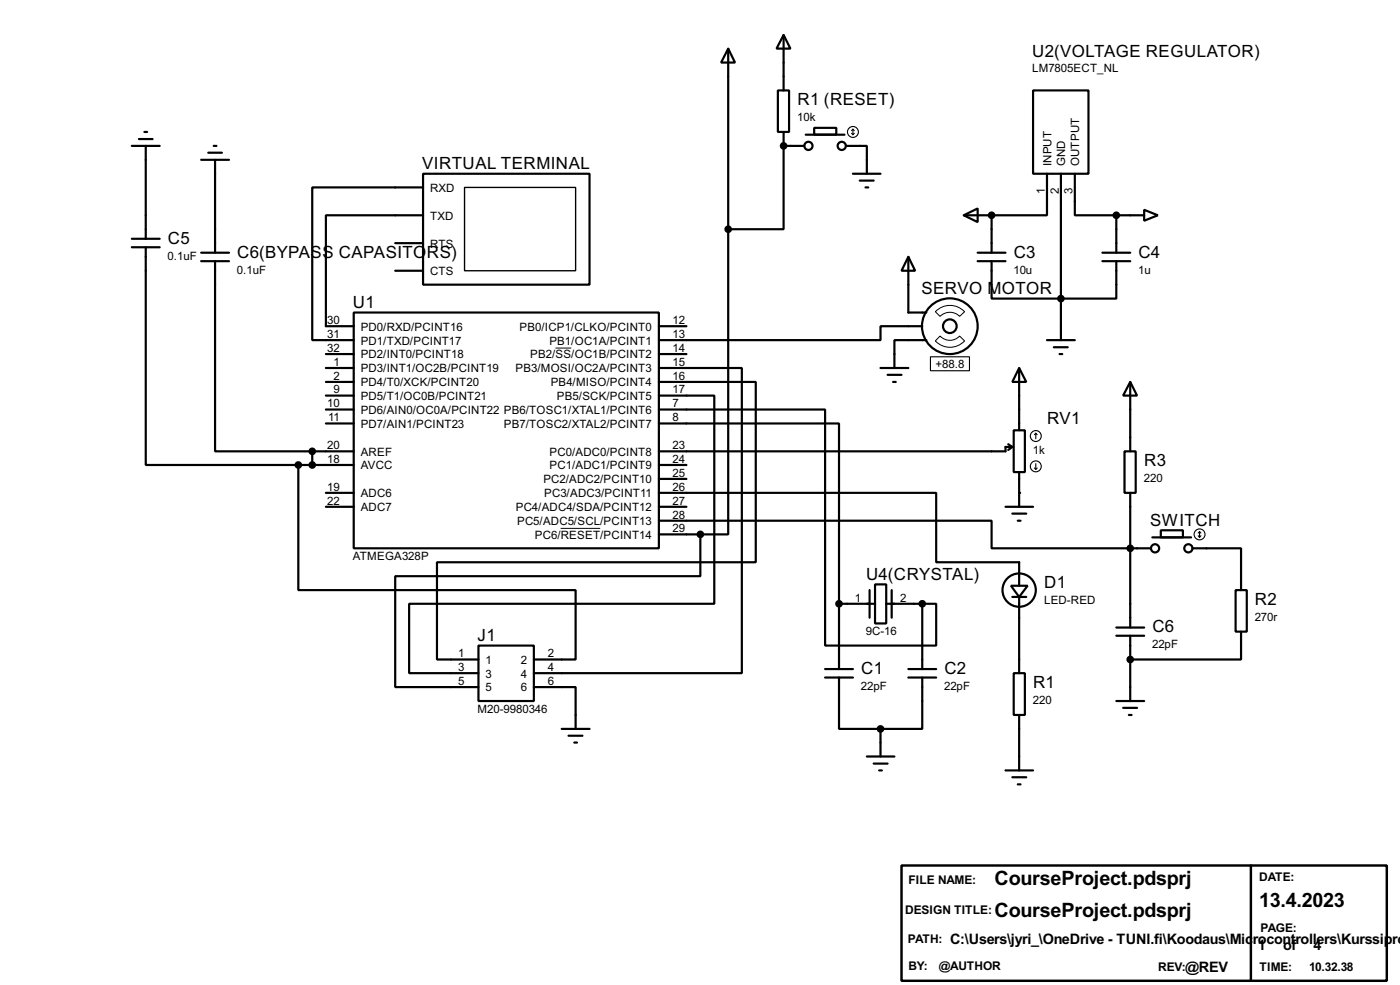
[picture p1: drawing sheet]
<svg xmlns="http://www.w3.org/2000/svg" width="256mm" height="180mm" viewBox="0 0 256 180" stroke-linecap="round" stroke-linejoin="round" font-family="sans-serif">
<path d="M165.2 158.4h88.9v21.1h-88.9zM229.2 158.4v21.1" fill="none" stroke="#000" stroke-width=".45"/>
<g fill="none" stroke="#000" stroke-width=".4">
<path d="M133.4 8.9l1.3 2.6h-2.6zM133.4 8.9v33.1M142.5 16.6h2.1v7.6h-2.1zM143.6 6.4l1.2 2.5h-2.5zM143.6 6.4v10.2M189.3 16.6h10.1v15.2h-10.1zM24.2 26.7h5.1M25.5 25.5h2.5M26.5 24.2h.5M26.7 26.7v17M36.9 29.3h5.1M38.2 28h2.5"/>
<path d="M39.2 26.7h.5M39.4 29.3v17M77.5 31.8h30.5v20.3h-30.5zM77.5 34.3h-20.3v28h7.6M77.5 39.4h-17.8v20.3h5.1M143.6 26.7v15.3h-10.2M143.6 26.7h3.8M143.6 24.2v2.5M147.6 24.7h7.1M149.2 23.4h4v1.3h-4zM155 26.7h3.8v5.1M156.3 31.8h5"/>
<path d="M157.5 33.1h2.6M158.6 34.3h.5M176.6 39.4l2.5-1.2v2.5zM176.6 39.4h5.1M181.7 39.4v6.9M191.8 31.8v7.6h-10.1M194.4 31.8v30.5M196.9 31.8v7.6h7.6M204.5 39.4h5.1M204.5 39.4v6.9M209.6 38.4l2.5 1-2.5 1zM24.2 43.7h5.1"/>
<path d="M24.2 45.3h5.1M26.7 45.3v39.8h28M36.9 46.3h5.1M36.9 47.8h5.1M39.4 47.8v34.8h17.8M64.8 57.2h55.9v43.2h-55.9zM72.4 44.5h5.1M72.4 49.6h5.1M120.7 59.7h5.1M133.4 42v55.8h-5.1M166.4 47l1.3 2.6h-2.5zM166.4 47v10.2h3.3"/>
<path d="M169 59.7h-7.7v2.6h-40.6M179.1 46.3h5.1M179.1 47.8h5.1M181.7 47.8v6.9h22.8v-6.9M202 46.3h5.1M202 47.8h5.1M59.7 67.4h5.1M59.7 64.8h5.1M59.7 75h5.1M59.7 72.4h5.1M59.7 69.9h5.1M59.7 77.5h5.1"/>
<path d="M120.7 69.9h17.8v33h-58.4v17.8h7.6M120.7 72.4h10.2v38.1h-55.9v12.7h12.7M120.7 67.4h15.2v55.8h-38.1M120.7 77.5h33v33M120.7 75h30.5v43.2h20.3v-7.7h-2.5M120.7 64.8h5.1M161.3 67.4h5.1M162.6 68.6h2.6M163.6 69.9h.5M169.7 62.3h-5.8v5.1M185.7 78.8h2.1v7.6h-2.1zM186.7 67.4l1.3 2.5h-2.5z"/>
<path d="M186.7 67.4v11.4M191.8 62.3h5.1M193.1 63.6h2.5M194.1 64.8h.5M207.1 69.9l1.2 2.5h-2.5zM207.1 69.9v12.7M54.7 85.1v22.9h50.8v12.7h-7.7M54.7 85.1h10.1M57.2 82.6h7.6M57.2 82.6v2.5M59.7 92.8h5.1M59.7 90.2h5.1"/>
<path d="M120.7 90.2h50.8v12.7h15.2v4.3M120.7 95.3h61v5.1h29.2M120.7 85.1h5.1M120.7 97.8h7.6M120.7 92.8h5.1M120.7 87.7h5.1M128.3 97.8v7.7h-55.9v20.3h15.3M184.2 92.8h5.1M184.7 81.3l.8 .5M185.5 81.8h-1.3v.8h-63.5M185.5 81.8l-.8 .6M185.5 94h2.5"/>
<path d="M186.5 95.3h.5M186.7 86.4v6.4M206 82.6h2.1v7.6h-2.1zM207.1 90.2v24.7M211.1 98.4h7.1M212.7 97.1h4v1.3h-4zM87.7 118.2h10.1v10.1h-10.1zM153.7 110.5v12M153.7 110.5h6.6M159.3 108v5.1M160.3 107h2.1v7.1h-2.1zM162.4 110.5h6.6"/>
<path d="M163.4 108v5.1M169 110.5v12M185.2 107.2h3.1l-1.6 2.1zM185.5 109.3h2.5M186.7 109.3v13.9M204.5 114.9h5.1M204.5 116.4h5.1M207.1 116.4v11.9M218.5 100.4h8.9v7.6M226.4 108h2v7.6h-2zM227.4 115.6v5.1h-20.3M97.8 125.8h7.7v7.6"/>
<path d="M102.9 133.4h5.1M104.2 134.7h2.5M105.2 135.9h.5M151.2 122.5h5.1M151.2 124h5.1M153.7 124v9.4h7.6M158.8 138.5h5.1M160.1 139.8h2.5M161.3 133.4v5.1M166.4 122.5h5.1M166.4 124h5.1M169 124v9.4h-7.7"/>
<path d="M185.7 123.2h2.1v7.7h-2.1zM186.7 130.9v10.1M204.5 128.3h5.1M205.8 129.6h2.5M206.8 130.9h.5M161.1 141h.5M184.2 141h5.1M185.5 142.3h2.5M186.5 143.6h.5"/>
<circle cx="148.1" cy="26.7" r=".75"/>
<circle cx="154.2" cy="26.7" r=".75"/>
<circle cx="174" cy="59.7" r="5.1"/>
<circle cx="174" cy="59.7" r="1.25"/>
<circle cx="186.7" cy="108" r="3.1"/>
<circle cx="211.6" cy="100.4" r=".75"/>
<circle cx="217.7" cy="100.4" r=".75"/>
</g>
<g fill="#000">
<circle cx="143.6" cy="26.7" r=".2"/>
<circle cx="181.7" cy="39.4" r=".2"/>
<circle cx="186.7" cy="90.2" r=".2"/>
<circle cx="207.1" cy="120.7" r=".2"/>
</g>
<path d="M171.4 57.1a3.7 3.7 0 0 1 5.3 0l-.9 .8a2.53 2.53 0 0 0-3.6 0zM101.8 63.7h2.9M172.2 61.5a2.46 2.46 0 0 0 3.6 0l.9 .9a3.7 3.7 0 0 1-5.3 0zM102.7 96.7h7.3" fill="none" stroke="#000" stroke-width=".18"/>
<g fill="#000" stroke="#000" stroke-width=".4">
<circle cx="143.5" cy="26.7" r=".5"/>
<circle cx="181.6" cy="39.4" r=".5"/>
<circle cx="204.5" cy="39.4" r=".5"/>
<circle cx="133.4" cy="42" r=".5"/>
<circle cx="194.3" cy="54.7" r=".5"/>
<circle cx="54.6" cy="85.1" r=".5"/>
<circle cx="57.2" cy="82.6" r=".5"/>
<circle cx="57.2" cy="85.1" r=".5"/>
<circle cx="128.3" cy="97.8" r=".5"/>
<circle cx="153.7" cy="110.5" r=".5"/>
<circle cx="168.9" cy="110.5" r=".5"/>
<circle cx="207" cy="100.4" r=".5"/>
<circle cx="161.3" cy="133.4" r=".5"/>
<circle cx="207" cy="120.7" r=".5"/>
</g>
<g fill="none" stroke="#000" stroke-width=".2">
<path d="M156 24.4l.3 .3M156.3 23.7v1M156.3 23.7l-.3 .2M156.3 23.7l.2 .2M156.5 24.4l-.2 .3M170.5 65.3h7.1v2.6h-7.1zM189.8 79.3v1M189.8 79.3l.2 .3M189.8 79.3l-.3 .3M189.5 85.7l.3 .2M189.8 84.9v1M190 85.7l-.2 .2"/>
<path d="M219.5 98.1l.3 .3M219.8 97.3v1.1M219.8 97.3l-.3 .3M219.8 97.3l.2 .3M220 98.1l-.2 .3"/>
<circle cx="156.2" cy="24.2" r="1"/>
<circle cx="189.7" cy="79.8" r="1"/>
<circle cx="189.7" cy="85.4" r="1"/>
<circle cx="219.7" cy="97.8" r="1"/>
</g>
<path d="M85.1 34.3h20.4v15.3h-20.4z" fill="none" stroke="#000" stroke-width=".25"/>
<g font-size="4.1">
<text x="182.2" y="162">CourseProject.pdsprj</text>
<text x="182.2" y="167.9">CourseProject.pdsprj</text>
<text x="230.7" y="166.1">13.4.2023</text>
</g>
<g font-size="3.5">
<text x="189.1" y="10.4">U2(VOLTAGE REGULATOR)</text>
<text x="146.1" y="19.2">R1 (RESET)</text>
<text x="77.4" y="31">VIRTUAL TERMINAL</text>
<text x="30.8" y="44.6">C5</text>
<text x="43.5" y="47.2">C6(BYPASS CAPASITO</text>
<text x="78.2" y="47.2">RS)</text>
<text x="185.7" y="47.2">C3</text>
<text x="208.6" y="47.2">C4</text>
<text x="168.8" y="53.8">SERVO MOTOR</text>
<text x="64.7" y="56.4">U1</text>
<text x="191.8" y="77.6">RV1</text>
<text x="209.6" y="85.3">R3</text>
<text x="210.7" y="96.3">SWITCH</text>
<text x="158.7" y="106.2">U4(CRYSTAL)</text>
<text x="191.3" y="107.7">D1</text>
<text x="229.9" y="110.7">R2</text>
<text x="87.5" y="117.4">J1</text>
<text x="211.1" y="115.8">C6</text>
<text x="157.8" y="123.4">C1</text>
<text x="173" y="123.4">C2</text>
<text x="189.3" y="125.9">R1</text>
</g>
<g font-size="3">
<text x="174" y="172.9">C:\Users\jyri_\OneDrive - TUNI.fi\Koodaus\Mic</text>
<text x="229.5" y="172.9">rocontrollers\Kurssipro</text>
<text x="230.5" y="173.9">1</text>
<text x="235.1" y="173.9">of</text>
<text x="240.7" y="173.9">4</text>
<text x="217.1" y="178">@REV</text>
</g>
<g font-size="2.5">
<text x="166.4" y="161.8">FILE NAME:</text>
<text x="230.7" y="161.3">DATE:</text>
<text x="165.8" y="167.4">DESIGN TITLE:</text>
<text x="166.3" y="172.7">PATH:</text>
<text x="230.9" y="170.7">PAGE:</text>
<text x="166.4" y="177.5">BY:</text>
<text x="172" y="177.5">@AUTHOR</text>
<text x="212.2" y="177.8">REV:</text>
<text x="230.7" y="177.8">TIME:</text>
<text x="239.8" y="177.8">10.32.38</text>
</g>
<g font-size="2.4">
<text x="189.1" y="13.2">LM7805ECT_NL</text>
<text x="146.1" y="22.2">10k</text>
<text x="78.8" y="35.1">RXD</text>
<text x="191.4" y="35.5" transform="rotate(-90 191.4 35.5)">1</text>
<text x="192.6" y="30.5" transform="rotate(-90 192.6 30.5)">INPUT</text>
<text x="194" y="35.5" transform="rotate(-90 194 35.5)">2</text>
<text x="195.2" y="30.5" transform="rotate(-90 195.2 30.5)">GND</text>
<text x="196.5" y="35.5" transform="rotate(-90 196.5 35.5)">3</text>
<text x="197.7" y="30.5" transform="rotate(-90 197.7 30.5)">OUTPUT</text>
<text x="78.8" y="40.2">TXD</text>
<text x="30.7" y="47.6">0.1uF</text>
<text x="78.8" y="45.3">RTS</text>
<text x="43.4" y="50.1">0.1uF</text>
<text x="78.8" y="50.4">CTS</text>
<text x="185.7" y="50.1">10u</text>
<text x="208.5" y="50.1">1u</text>
<text x="60" y="59.3">30</text>
<text x="123.2" y="59.3">12</text>
<text x="60" y="64.4">32</text>
<text x="60" y="61.9">31</text>
<text x="66.1" y="65.6">PD2/INT0/PCINT18</text>
<text x="66.1" y="63.1">PD1/TXD/PCINT17</text>
<text x="66.1" y="60.5">PD0/RXD/PCINT16</text>
<text x="95.2" y="60.5">PB0/ICP1/CLKO/PCINT0</text>
<text x="97.1" y="65.6">PB2/SS/OC1B/PCINT2</text>
<text x="100.6" y="63.1">PB1/OC1A/PCINT1</text>
<text x="123.2" y="61.9">13</text>
<text x="123.2" y="64.4">14</text>
<text x="61.1" y="72">9</text>
<text x="61.1" y="69.5">2</text>
<text x="61.1" y="67">1</text>
<text x="66.1" y="70.7">PD4/T0/XCK/PCINT20</text>
<text x="66.1" y="68.1">PD3/INT1/OC2B/PCINT19</text>
<text x="94.4" y="68.1">PB3/MOSI/OC2A/PCINT3</text>
<text x="100.9" y="70.7">PB4/MISO/PCINT4</text>
<text x="123.2" y="67">15</text>
<text x="123.2" y="69.5">16</text>
<text x="123.2" y="72">17</text>
<text x="171.4" y="67.4">+88.8</text>
<text x="60" y="74.6">10</text>
<text x="60.1" y="77.1">11</text>
<text x="66.1" y="75.8">PD6/AIN0/OC0A/PCINT22 PB6/TOSC1/XTAL1/PCINT6</text>
<text x="66.1" y="73.2">PD5/T1/OC0B/PCINT21</text>
<text x="102" y="73.2">PB5/SCK/PCINT5</text>
<text x="123.2" y="77.1">8</text>
<text x="123.2" y="74.6">7</text>
<text x="60" y="82.2">20</text>
<text x="66.1" y="83.4">AREF</text>
<text x="66.1" y="78.3">PD7/AIN1/PCINT23</text>
<text x="92.3" y="78.3">PB7/TOSC2/XTAL2/PCINT7</text>
<text x="100.7" y="83.4">PC0/ADC0/PCINT8</text>
<text x="123.2" y="82.2">23</text>
<text x="189.2" y="83.1">1k</text>
<text x="60" y="84.7">18</text>
<text x="60" y="89.8">19</text>
<text x="66.1" y="85.9">AVCC</text>
<text x="99.5" y="88.5">PC2/ADC2/PCINT10</text>
<text x="100.7" y="85.9">PC1/ADC1/PCINT9</text>
<text x="123.2" y="89.8">26</text>
<text x="123.2" y="87.3">25</text>
<text x="123.2" y="84.7">24</text>
<text x="209.5" y="88.2">220</text>
<text x="60" y="92.4">22</text>
<text x="66.1" y="91">ADC6</text>
<text x="66.1" y="93.6">ADC7</text>
<text x="94.5" y="93.6">PC4/ADC4/SDA/PCINT12</text>
<text x="99.7" y="91">PC3/ADC3/PCINT11</text>
<text x="123.2" y="94.9">28</text>
<text x="123.2" y="92.4">27</text>
<text x="94.7" y="96.1">PC5/ADC5/SCL/PCINT13</text>
<text x="98" y="98.6">PC6/RESET/PCINT14</text>
<text x="123.2" y="97.4">29</text>
<text x="64.6" y="102.6">ATMEGA328P</text>
<text x="156.6" y="110.1">1</text>
<text x="164.9" y="110.1">2</text>
<text x="191.3" y="110.6">LED-RED</text>
<text x="229.9" y="113.6">270r</text>
<text x="158.6" y="116.3">9C-16</text>
<text x="211.1" y="118.7">22pF</text>
<text x="84" y="120.3">1</text>
<text x="84" y="122.8">3</text>
<text x="84" y="125.4">5</text>
<text x="89" y="121.5">1</text>
<text x="89" y="124">3</text>
<text x="95.4" y="121.5">2</text>
<text x="95.4" y="124">4</text>
<text x="100.4" y="120.3">2</text>
<text x="100.4" y="122.8">4</text>
<text x="100.4" y="125.4">6</text>
<text x="87.5" y="130.5">M20-9980346</text>
<text x="89" y="126.6">5</text>
<text x="95.4" y="126.6">6</text>
<text x="157.7" y="126.3">22pF</text>
<text x="173" y="126.3">22pF</text>
<text x="189.2" y="128.9">220</text>
</g>
</svg>
